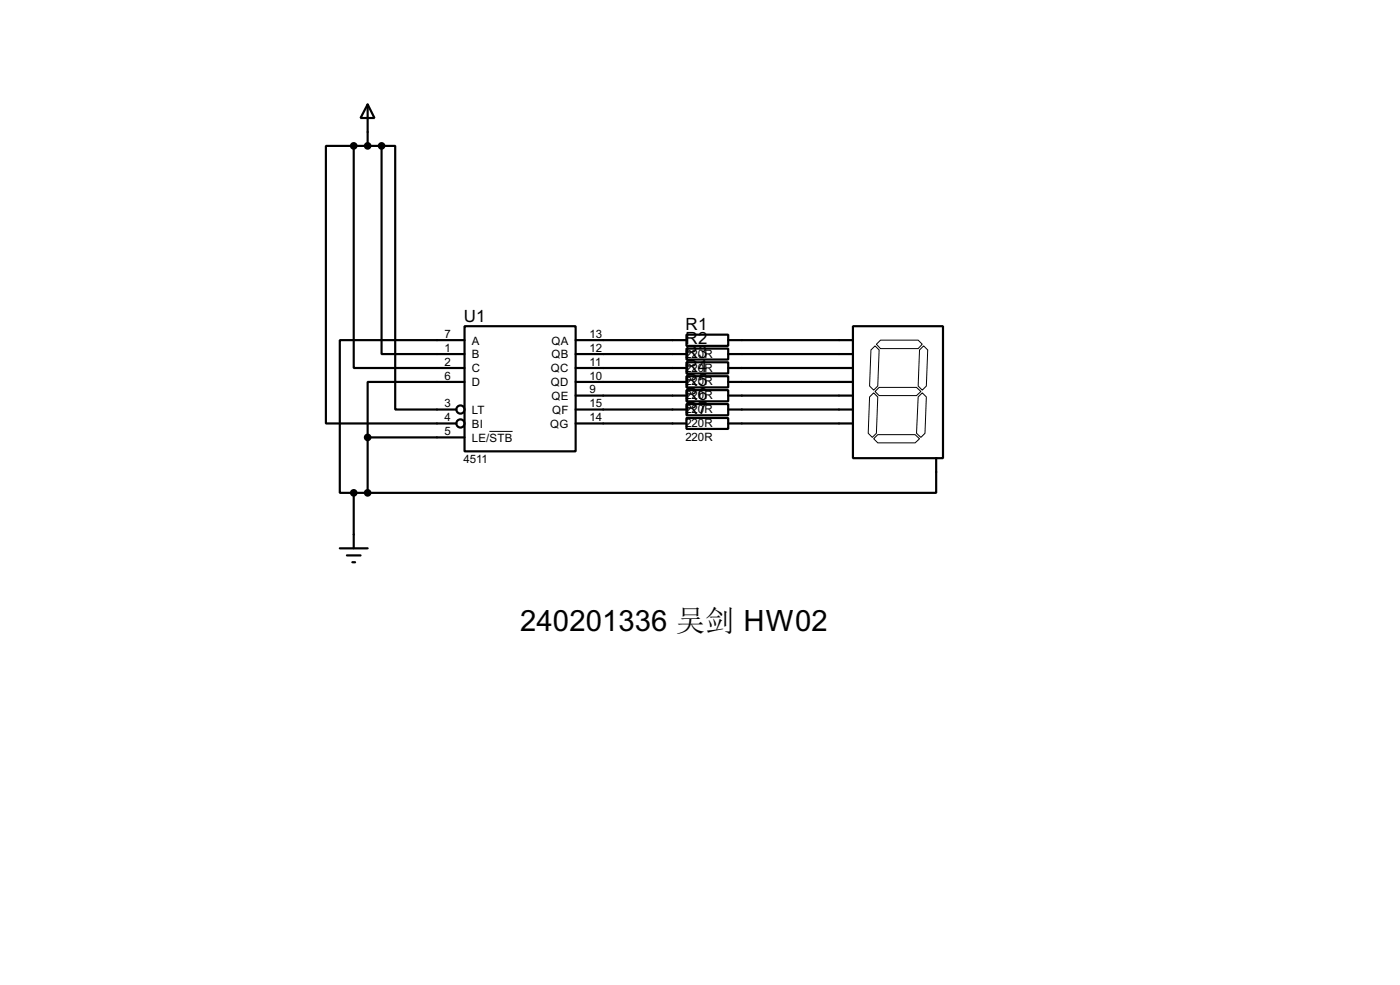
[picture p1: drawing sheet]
<svg xmlns="http://www.w3.org/2000/svg" width="256mm" height="180mm" viewBox="0 0 256 180" stroke-linecap="round" stroke-linejoin="round" font-family="sans-serif">
<g fill="none" stroke="#000" stroke-width=".4">
<path d="M67.4 19.1l1.2 2.5h-2.5zM67.4 19.1v7.6M64.8 26.7v40.7h20.3M64.8 26.7h-5.1v50.8h23.9M64.8 26.7h5.1M69.9 26.7v38.1h15.2M69.9 26.7h2.5v48.3h11.2M85.1 59.7h20.4v22.9h-20.4zM156.3 59.7h16.5v24.2h-16.5zM85.1 62.3h-22.8v27.9h2.5M85.1 69.9h-17.7v10.2M105.5 62.3h20.3"/>
<path d="M105.5 64.8h20.3M105.5 67.4h20.3M105.5 69.9h20.3M105.5 72.4h20.3M105.5 75h20.3M105.5 77.5h20.3M125.8 61.3h7.6v2h-7.6zM125.8 63.8h7.6v2h-7.6zM125.8 66.3h7.6v2.1h-7.6zM125.8 68.9h7.6v2h-7.6zM125.8 71.4h7.6v2.1h-7.6zM125.8 74h7.6v2h-7.6z"/>
<path d="M125.8 76.5h7.6v2h-7.6zM133.4 62.3h22.9M133.4 64.8h22.9M133.4 67.4h22.9M133.4 69.9h22.9M133.4 72.4h22.9M133.4 75h22.9M133.4 77.5h22.9M64.8 90.2v10.2M64.8 90.2h2.6M67.4 80.1v10.1M67.4 80.1h17.7"/>
<path d="M171.5 83.9v6.3h-104.1M62.3 100.4h5.1M63.6 101.7h2.5M64.6 102.9h.5"/>
<circle cx="84.3" cy="75" r=".75"/>
<circle cx="84.3" cy="77.5" r=".75"/>
</g>
<path d="M89.7 79h4.2M159.3 72.7l.8-.8 .7 .8-.2 6.6-.8 .8-.7-.8zM159.6 64.1l.7-.8 .8 .8-.3 6.6-.7 .7-.8-.7zM160.3 71.7l.8-.8h6.8l.8 .8-.8 .7h-6.8zM161.3 62.3h6.9l.8 .7-.8 .8h-6.9l-.7-.8zM168.2 72.7l.8-.8 .7 .8-.2 6.6-.8 .8-.8-.8zM168.5 64.1l.7-.8 .8 .8-.3 6.6-.7 .7-.8-.7zM160.1 80.3l.7-.7h6.9l.8 .7-.8 .8h-6.9z" fill="none" stroke="#000" stroke-width=".18"/>
<g fill="#000" stroke="#000" stroke-width=".4">
<circle cx="64.8" cy="26.7" r=".5"/>
<circle cx="67.3" cy="26.7" r=".5"/>
<circle cx="69.9" cy="26.7" r=".5"/>
<circle cx="64.8" cy="90.2" r=".5"/>
<circle cx="67.3" cy="90.2" r=".5"/>
<circle cx="67.3" cy="80.1" r=".5"/>
</g>
<text font-size="6" x="95.3" y="115.5">240201336 吴剑 HW02</text>
<g font-size="3.5">
<text x="85" y="58.9">U1</text>
<text x="125.6" y="60.5">R1</text>
<text x="125.6" y="63">R2</text>
<text x="125.6" y="65.5">R3</text>
<text x="125.6" y="68.1">R4</text>
<text x="125.6" y="70.6">R5</text>
<text x="125.6" y="73.2">R6</text>
<text x="125.6" y="75.7">R7</text>
</g>
<g font-size="2.4">
<text x="81.5" y="61.9">7</text>
<text x="81.5" y="64.4">1</text>
<text x="86.4" y="63.1">A</text>
<text x="86.4" y="65.6">B</text>
<text x="101" y="63.1">QA</text>
<text x="101" y="65.6">QB</text>
<text x="108" y="61.9">13</text>
<text x="108" y="64.4">12</text>
<text x="125.6" y="65.5">220R</text>
<text x="81.5" y="67">2</text>
<text x="81.5" y="69.5">6</text>
<text x="86.4" y="68.1">C</text>
<text x="86.4" y="70.7">D</text>
<text x="100.9" y="68.1">QC</text>
<text x="100.9" y="70.7">QD</text>
<text x="108" y="67">11</text>
<text x="108" y="69.5">10</text>
<text x="108" y="72">9</text>
<text x="125.6" y="68">220R</text>
<text x="125.6" y="70.6">220R</text>
<text x="81.5" y="74.6">3</text>
<text x="81.5" y="77.1">4</text>
<text x="86.4" y="75.8">LT</text>
<text x="101" y="73.2">QE</text>
<text x="101.1" y="75.8">QF</text>
<text x="108" y="74.6">15</text>
<text x="108" y="77.1">14</text>
<text x="125.6" y="73.1">220R</text>
<text x="125.6" y="75.7">220R</text>
<text x="81.5" y="79.7">5</text>
<text x="86.4" y="78.3">BI</text>
<text x="86.4" y="80.8">LE/STB</text>
<text x="100.8" y="78.3">QG</text>
<text x="125.6" y="78.2">220R</text>
<text x="125.6" y="80.7">220R</text>
<text x="84.9" y="84.8">4511</text>
</g>
</svg>
